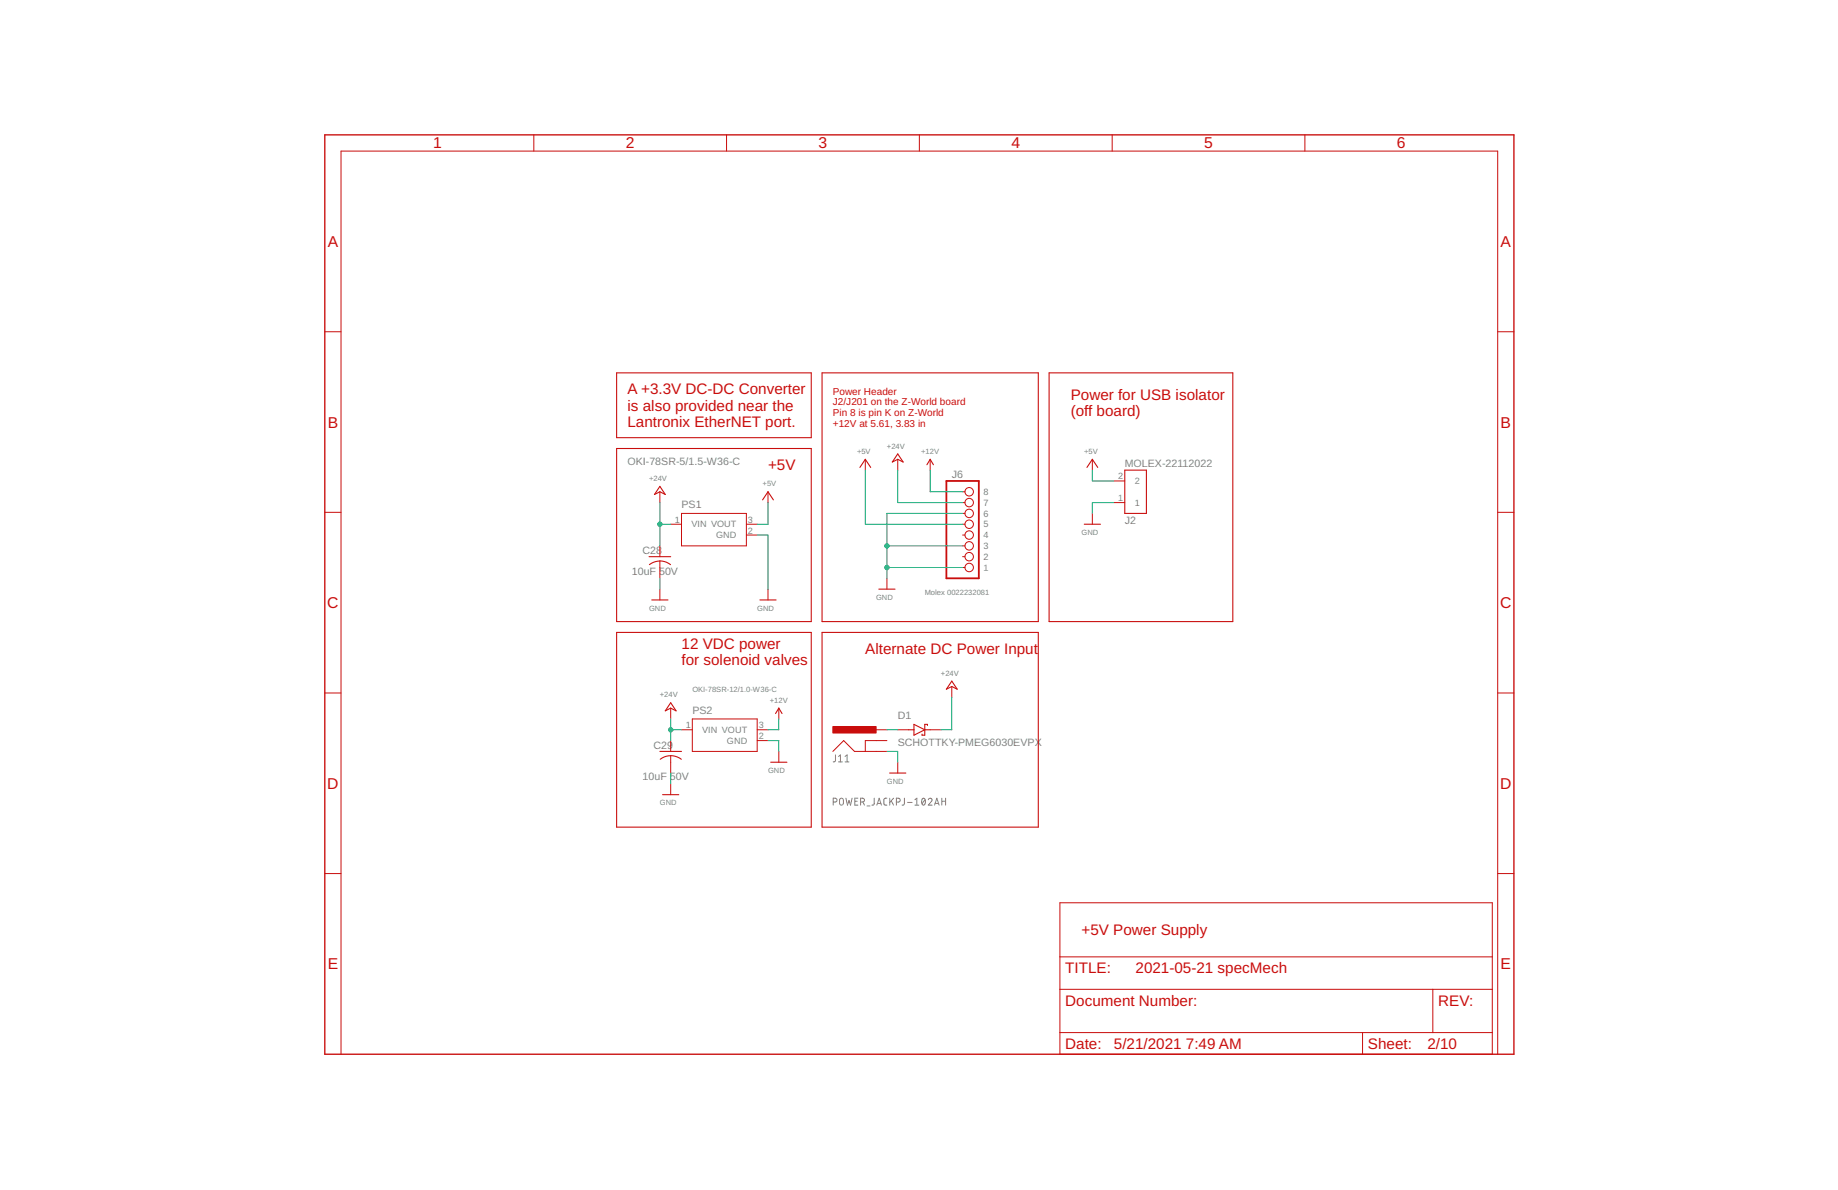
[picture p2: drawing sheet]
<svg xmlns="http://www.w3.org/2000/svg" width="432mm" height="279mm" viewBox="0 0 432 279" stroke-linecap="round" stroke-linejoin="round" font-family="sans-serif">
<g fill="none" stroke="#808080" stroke-width=".23">
<path d="M196.3 177.2v1.5l-.6 .2M197 178.9h.9M197 177.6l.4-.4v1.7M198.5 178.9h1M198.5 177.6l.5-.4v1.7M195.7 188.3h.5a.46 .46 0 0 0 .4-.4 .46 .46 0 0 0-.4-.5h-.5v1.6M197.4 187.5l.3-.1 .3 .1 .1 1.1a.46 .46 0 0 1-.4 .4 .46 .46 0 0 1-.5-.4zM198.7 187.4l.4 1.6 .4-1 .3 1 .4-1.6M200.8 188.1h.6M201.5 187.4h-.7v1.6h.7M202.2 188.3h.4a.46 .46 0 0 0 .5-.4 .46 .46 0 0 0-.5-.5h-.4v1.6M202.7 188.3l.4 .7"/>
<path d="M203.7 189.2h.7M205.4 187.4v1.4l-.6 .2M206 189l.5-1.6 .6 1.6M206.1 188.6h.8M208.4 187.4l-.6 .1-.2 .3 .1 1 .2 .2h.5M209 187.4v1.6M209.4 188l.5 1M209.9 187.4l-.9 1M210.6 188.3h.4a.46 .46 0 0 0 .5-.4 .46 .46 0 0 0-.5-.5h-.4v1.6M212.5 187.4l-.1 1.4-.5 .2M213.2 188.4h1.1M214.9 189h1"/>
<path d="M214.9 187.8l.5-.4v1.6M216.7 187.5l.3-.1a.97 .97 0 0 1 0 1.6 1.02 1.02 0 0 1-.3-1.5zM217.3 187.8l-.7 .9M218.1 187.8a.44 .44 0 0 1 .6-.4 .44 .44 0 0 1 .1 .7l-.7 .9h.9M219.5 189l.6-1.6 .5 1.6M219.7 188.6h.8M221.3 188.1h.8M221.3 187.4v1.6M222.1 187.4v1.6"/>
</g>
<g fill="none" stroke="#c90d0c" stroke-width=".25">
<path d="M144.9 87.5h45.7v15.3h-45.7zM193.1 87.5h50.8v58.4h-50.8zM246.5 87.5h43.1v58.4h-43.1zM144.9 105.3h45.7v40.6h-45.7zM155 114.2l1.3 1.9-1.3-.6-1.2 .6zM179.2 117.4l1.2-1.9 1.3 1.9M202 109.7l1.3-1.9 1.3 1.9M210.9 106.6l1.3 1.9-1.3-.7-1.3 .7zM217.8 109.1l.7-1.3 .8 1.3M255.4 109.7l1.2-1.9 1.3 1.9M264.2 110.4h5.1v10.1h-5.1zM152.5 130.7h5.1"/>
<path d="M155 131.7l1.6 .3 .9 .6M155 131.7l-1.5 .3-.9 .6M206.5 138.3h3.8M254.7 123.1h3.8M144.9 148.5h45.7v45.7h-45.7zM153.1 140.9h3.8M178.5 140.9h3.8M193.1 148.5h50.8v45.7h-50.8zM223.6 159.9l1.3 1.9-1.3-.6-1.3 .6zM155 176.4h5.1M155.1 178.3a4 4 0 0 1 5 0M157.6 165l1.2 1.9-1.2-.6-1.3 .6z"/>
<path d="M181.1 179h3.8M182.2 167.5l.8-1.2 .7 1.2M213.4 171.3h1.3M214.7 170.1l2.6 1.2-2.6 1.3zM217.3 171.3h1.2M217.9 170.3v-.2h-.6v2.5h-.7v-.2M155.7 186.6h3.8M209 181.5h3.8"/>
</g>
<g fill="none" stroke="#c90d0c" stroke-width=".23">
<path d="M125.4 31.7v3.8M170.7 31.7v3.8M216 31.7v3.8M261.3 31.7v3.8M306.6 31.7v3.8M76.3 77.9h3.8M351.9 77.9h3.8M155 115.5v2.5M180.4 115.5v2.5M203.3 107.8v2.6M210.9 107.8v2.6M218.5 107.8v2.6"/>
<path d="M226.1 118h.6M226.1 115.5h.6M256.6 107.8v2.6M261.7 118h2.5M261.7 112.9h2.5M76.3 120.3h3.8M155 128.2v2.5M155 131.7v4.1M155 138.3v2.6M157.6 123.1h2.5M160.1 120.5h15.2v7.7h-15.2zM175.3 125.6h2.6"/>
<path d="M175.3 123.1h2.6M180.4 138.3v2.6M208.4 135.8v2.5M226.1 133.2h.6M226.1 130.7h.6M226.1 128.2h.6M226.1 125.6h.6M226.1 123.1h.6M226.1 120.5h.6M256.6 120.5v2.6M351.9 120.3h3.8M76.3 162.7h3.8"/>
<path d="M157.6 166.3v2.5M157.6 173.9v2.5M157.6 177.4v4.1M160.1 171.3h2.5M162.6 168.8h15.3v7.6h-15.3zM177.9 171.3h2.5M177.9 173.9h2.5M183 166.3v2.5M183 176.4v2.6M195.7 176.4l2.5-2.5 2.5 2.5h7.7M205.8 171.3h2.6M208.4 173.9h-5.1v2.5"/>
<path d="M210.9 171.3h2.5M210.9 179v2.5M218.5 171.3h2.6M223.6 161.2v2.5M351.9 162.7h3.8M157.6 184v2.6M76.3 205.1h3.8M249 212h101.6v35.5h-101.6zM351.9 205.1h3.8M249 232.3h101.6M249 224.7h101.6M336.6 232.3v10.1"/>
<path d="M80.1 247.5v-212h271.8v212M249 242.4h101.6M320.1 242.4v5.1"/>
<circle cx="227.7" cy="118" r=".99"/>
<circle cx="227.7" cy="115.5" r=".99"/>
<circle cx="227.7" cy="120.5" r=".99"/>
<circle cx="227.7" cy="128.2" r=".99"/>
<circle cx="227.7" cy="123.1" r=".99"/>
<circle cx="227.7" cy="125.6" r=".99"/>
<circle cx="227.7" cy="133.2" r=".99"/>
<circle cx="227.7" cy="130.7" r=".99"/>
</g>
<path d="M222.3 112.9h7.7v22.9h-7.7z" fill="none" stroke="#c90d0c" stroke-width=".42"/>
<path d="M76.3 31.7h279.4v215.8h-279.4z" fill="none" stroke="#c90d0c" stroke-width=".32"/>
<path d="M195.7 170.6h10.1v1.5h-10.1z" fill="#c90d0c" stroke="#c90d0c" stroke-width=".23"/>
<g fill="none" stroke="#0dab76" stroke-width=".23">
<path d="M155 118v10.2M180.4 118v5.1h-2.5M203.3 110.4v12.7h22.8M210.9 110.4v7.6h15.2M218.5 110.4v5.1h7.6M256.6 110.4v2.5h5.1M261.7 118h-5.1v2.5M155 135.8v2.5M155 123.1h2.6M177.9 125.6h2.5v12.7M208.4 133.2h17.7M208.4 128.2h17.7"/>
<path d="M226.1 120.5h-17.7v15.3M157.6 168.8v5.1M157.6 171.3h2.5M180.4 173.9h2.6v2.5M183 168.8v2.5h-2.6M208.4 176.4h2.5v2.6M208.4 171.3h2.5M223.6 163.7v7.6h-2.5M157.6 181.5v2.5"/>
</g>
<g fill="#0dab76" stroke="#0dab76" stroke-width=".23">
<circle cx="208.4" cy="133.2" r=".51"/>
<circle cx="208.4" cy="128.2" r=".51"/>
<circle cx="157.6" cy="171.3" r=".51"/>
<circle cx="155" cy="123.1" r=".51"/>
</g>
<g font-size="3.7" fill="#c90d0c">
<text x="101.7" y="34.9">1</text>
<text x="147" y="34.9">2</text>
<text x="192.3" y="34.9">3</text>
<text x="237.6" y="34.9">4</text>
<text x="282.9" y="34.9">5</text>
<text x="328.2" y="34.9">6</text>
<text x="77" y="58">A</text>
<text x="352.5" y="58">A</text>
<text x="77" y="100.4">B</text>
<text x="352.5" y="100.4">B</text>
<text x="76.9" y="142.8">C</text>
<text x="352.4" y="142.8">C</text>
<text x="76.9" y="185.2">D</text>
<text x="352.4" y="185.2">D</text>
<text x="77" y="227.6">E</text>
<text x="352.5" y="227.6">E</text>
</g>
<g font-size="3.6" fill="#c90d0c">
<text x="147.4" y="92.6">A +3.3V DC-DC Converter</text>
<text x="251.5" y="93.9">Power for USB isolator</text>
<text x="147.4" y="96.4">is also provided near the</text>
<text x="147.4" y="100.2">Lantronix EtherNET port.</text>
<text x="251.5" y="97.7">(off board)</text>
<text x="180.4" y="110.4">+5V</text>
<text x="160.1" y="152.3">12 VDC power</text>
<text x="203.3" y="153.6">Alternate DC Power Input</text>
<text x="160.1" y="156.1">for solenoid valves</text>
<text x="254.1" y="219.6">+5V Power Supply</text>
<text x="250.3" y="228.5">TITLE:</text>
<text x="266.8" y="228.5">2021-05-21 specMech</text>
<text x="250.3" y="236.1">Document Number:</text>
<text x="337.9" y="236.1">REV:</text>
<text x="250.3" y="246.3">Date:</text>
<text x="261.7" y="246.3">5/21/2021</text>
<text x="278.6" y="246.3">7:49 AM</text>
<text x="321.4" y="246.3">Sheet:</text>
<text x="335.3" y="246.3">2/10</text>
</g>
<g font-size="2.5" fill="#808080">
<text x="147.4" y="109.1">OKI-78SR-5/1.5-W36-C</text>
<text x="223.6" y="112.2">J6</text>
<text x="264.2" y="109.6">MOLEX-22112022</text>
<text x="160.1" y="119.3">PS1</text>
<text x="264.2" y="123.1">J2</text>
<text x="151" y="130.1">C28</text>
<text x="148.4" y="134.9">10uF 50V</text>
<text x="162.7" y="167.5">PS2</text>
<text x="210.9" y="168.8">D1</text>
<text x="153.5" y="175.8">C29</text>
<text x="210.9" y="175.1">SCHOTTKY-PMEG6030EVPX</text>
<text x="151" y="183.1">10uF 50V</text>
</g>
<g font-size="2.3" fill="#c90d0c">
<text x="195.7" y="92.7">Power Header</text>
<text x="195.7" y="95.2">J2/J201 on the Z-World board</text>
<text x="195.7" y="97.7">Pin 8 is pin K on Z-World</text>
<text x="195.7" y="100.2">+12V at 5.61, 3.83 in</text>
</g>
<g font-size="2.1" fill="#808080">
<text x="262.7" y="112.6">2</text>
<text x="266.6" y="113.7">2</text>
<text x="231" y="118.8">7</text>
<text x="231" y="116.2">8</text>
<text x="262.7" y="117.7">1</text>
<text x="266.6" y="118.8">1</text>
<text x="158.6" y="122.7">1</text>
<text x="162.4" y="123.9">VIN VOUT</text>
<text x="175.7" y="125.3">2</text>
<text x="175.7" y="122.7">3</text>
<text x="231" y="123.9">5</text>
<text x="231" y="121.3">6</text>
<text x="168.3" y="126.4">GND</text>
<text x="231" y="131.5">2</text>
<text x="231" y="128.9">3</text>
<text x="231" y="126.4">4</text>
<text x="231" y="134">1</text>
<text x="161.1" y="171">1</text>
<text x="165" y="172.1">VIN VOUT</text>
<text x="178.2" y="173.5">2</text>
<text x="178.2" y="171">3</text>
<text x="170.8" y="174.6">GND</text>
</g>
<g font-size="1.8" fill="#808080">
<text x="201.3" y="106.6">+5V</text>
<text x="208.4" y="105.3">+24V</text>
<text x="216.4" y="106.6">+12V</text>
<text x="254.7" y="106.6">+5V</text>
<text x="152.5" y="112.9">+24V</text>
<text x="179.2" y="114.2">+5V</text>
<text x="254.1" y="125.6">GND</text>
<text x="152.5" y="143.4">GND</text>
<text x="177.9" y="143.4">GND</text>
<text x="205.8" y="140.9">GND</text>
<text x="217.3" y="139.6">Molex 0022232081</text>
<text x="221.1" y="158.6">+24V</text>
<text x="155" y="163.7">+24V</text>
<text x="162.7" y="162.5">OKI-78SR-12/1.0-W36-C</text>
<text x="180.9" y="165">+12V</text>
<text x="180.4" y="181.5">GND</text>
<text x="208.4" y="184">GND</text>
<text x="155" y="189.1">GND</text>
</g>
</svg>
